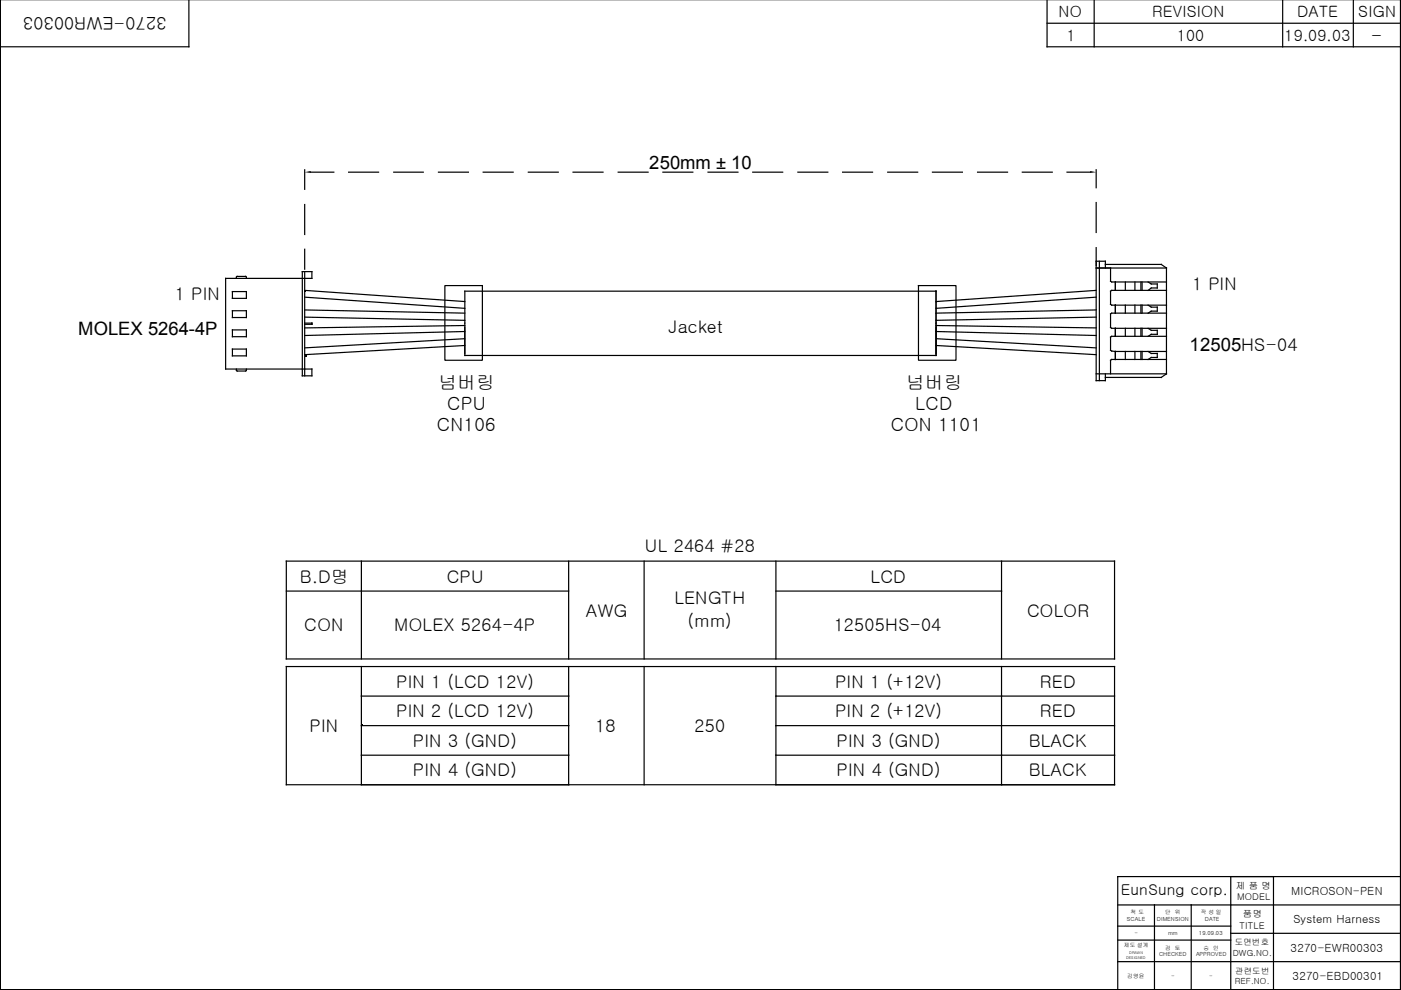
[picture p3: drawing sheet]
<svg xmlns="http://www.w3.org/2000/svg" width="297mm" height="210mm" viewBox="0 0 297 210" stroke-linecap="round" stroke-linejoin="round" font-family="sans-serif">
<g fill="none" stroke="#000" stroke-width=".25">
<path d="M.1 -.1v209.9h296.8v-209.9M40 -.1v10h-39.9M222 -.1v10h74.9M232 -.1v10M271.9 -.1v10M286.9 -.1v10M222 4.9h74.9M64.6 36v4.1M65.9 36.5h4.9M73.9 36.5h6.4M83.5 36.5h6.2M93 36.5h6.3"/>
<path d="M102.4 36.5h6.4M112 36.5h6.4M121.5 36.5h6.3M131.1 36.5h6.3M140.5 36.5h6.4M150.1 36.5h6.4M159.6 36.5h6.3M169.2 36.5h6.3M178.6 36.5h6.4M188.2 36.5h6.4M197.7 36.5h6.3M207.3 36.5h6.3"/>
<path d="M216.7 36.5h6.4M226.2 36.5h4.9M232.4 36v3.8M47.8 59h18.3v-1.4h-2v22.1h2v-1.5h-18.3zM50.1 59l.2-.4h1.8l.1 .4M64.6 43.4v6.3M64.6 52.8v4.3M64.6 57.6v22.1M232.4 42.9v6.4M232.4 52.5v28.2h2v-1.4M232.4 56.8h14.9M232.4 55.4h2v1.4"/>
<path d="M233.1 55.4v25.3M234.4 56.1h11.8l1.1 .7M235.5 56.8v2.8l.2 .2h11.6M236.5 59.8v1.8M238.6 59.8v1.8M240.6 59.8v1.8M241.9 59.8v1.8M242.1 59.8v1.8M243.4 59.8l.7 .4h1.3v.9h-1.3l-.7 .5M247.3 56.8v22.5M49.3 61.8h2.9v1.5h-2.9zM49.3 65.9h2.9v1.4h-2.9z"/>
<path d="M49.3 69.9h2.9v1.5h-2.9zM49.3 74h2.9v1.5h-2.9zM50.1 78.2l.2 .5h1.8l.1-.5M64.6 68.5h1.5v.3h-1.5M64.6 65.7l34 .7M64.6 67.2l34 .7M64.6 61.6l34 2.3M64.6 63l34 2.4M94.3 60.6h8v15.8h-8zM98.6 61.7h99.9v13.7h-99.9zM98.6 69l-34 .5M98.6 71.8l-34 2"/>
<path d="M98.6 73.3l-34 1.9M98.6 70.3l-34 .8M194.7 60.6h8v15.8h-8zM198.5 69l33.9 .5M198.5 71.8l33.9 2M198.5 73.3l33.9 1.9M198.5 70.3l33.9 .8M232.4 79.3h14.9M232.4 65.7l-33.9 .7M232.4 67.2l-33.9 .7M232.4 61.6l-33.9 2.3M232.4 63l-33.9 2.4"/>
<path d="M236.5 64.7v1.7M236.5 69.6v1.7M236.5 74.5v1.7M236.5 74.5h10.8M238.6 64.7v1.7M238.6 69.6v1.7M238.6 74.5v1.7M240.6 64.7v1.7M240.6 69.6v1.7M240.6 74.5v1.7M241.9 64.7v1.7M241.9 69.6v1.7"/>
<path d="M241.9 74.5v1.7M242.1 64.7v1.7M242.1 69.6v1.7M242.1 74.5v1.7M243.4 64.7l.7 .4h1.3v.9h-1.3l-.7 .4M243.4 69.6l.7 .4h1.3v.9h-1.3l-.7 .4M243.4 74.5l.7 .4h1.3v.9h-1.3l-.7 .4M247.3 79.3l-1.1 .7h-11.8M247.3 61.6h-11.6l-.2 .1v2.8l.2 .2h11.6M247.3 66.4h-11.6l-.2 .2v2.8l.2 .2h11.6M247.3 71.3h-11.6l-.2 .2v2.8l1 .2M247.3 76.2h-11.6l-.2 .2v2.9"/>
<path d="M60.7 119h175.6v20.7h-175.6zM76.6 119v20.7M120.6 119v20.7M136.6 119v20.7M164.5 119v20.7M212.3 119v20.7M60.7 125.3h59.9M164.5 125.3h47.8M60.7 141.3h175.6v25.1h-175.6zM76.6 153.9h44M76.6 141.3v25.1M76.6 147.6h44"/>
<path d="M120.6 141.3v25.1M136.6 141.3v25.1M164.5 153.9h71.8M164.5 141.3v25.1M164.5 147.6h71.8M212.3 141.3v25.1M76.6 160.1h44M164.5 160.1h71.8M237 196.4h23.9M237 199.3h23.9M237 191.9h59.9M244.8 191.9v17.9"/>
<path d="M252.6 191.9v17.9M260.9 185.9v23.9M260.9 197.9h36M270 185.9v23.9M296.9 185.9h-59.9v23.9M237 203.9h59.9"/>
</g>
<g fill="#000">
<path d="M64.6 36.5l1.3-.2v.4zM231.1 36.3l1.3 .2-1.3 .2z"/>
<path d="M64.5 61.7h.3v.2h-.3z" fill-rule="evenodd"/>
<path d="M64.7 75.4h.2v.2h-.2z" fill-rule="evenodd"/>
<path d="M64.7 75.4h.2v.2h-.2z" fill-rule="evenodd"/>
<path d="M76.5 153.7h.3v.2h-.3z" fill-rule="evenodd"/>
<path d="M76.5 153.7h.3v.2h-.3z" fill-rule="evenodd"/>
</g>
<g font-size="3.9">
<text x="137.7" y="35.9">250mm ± 10</text>
<text x="16.6" y="71">MOLEX 5264-4P</text>
<text x="252.2" y="74.4">12505HS-04</text>
<text x="93" y="82.6">넘버링</text>
<text x="192.2" y="82.6">넘버링</text>
<text x="94.8" y="87">CPU</text>
<text x="194.1" y="87">LCD</text>
<text x="92.6" y="91.4">CN106</text>
<text x="188.9" y="91.4">CON 1101</text>
</g>
<g font-size="3.7">
<text x="35.3" y="3.6" transform="rotate(-180 35.3 3.6)">3270-EWR00303</text>
<text x="290.7" y="8.8">-</text>
<text x="37.1" y="63.5">1 PIN</text>
<text x="252.7" y="61.5">1 PIN</text>
<text x="141.7" y="70.5">Jacket</text>
<text x="136.7" y="117.1">UL 2464 #28</text>
<text x="63.6" y="123.5">B.D명</text>
<text x="94.7" y="123.5">CPU</text>
<text x="184.6" y="123.5">LCD</text>
<text x="124.2" y="130.7">AWG</text>
<text x="143" y="128">LENGTH</text>
<text x="217.8" y="130.7">COLOR</text>
<text x="64.5" y="133.9">CON</text>
<text x="83.6" y="133.9">MOLEX 5264-4P</text>
<text x="145.8" y="133">(mm)</text>
<text x="176.8" y="133.9">12505HS-04</text>
<text x="84" y="145.8">PIN 1 (LCD 12V)</text>
<text x="177" y="145.8">PIN 1 (+12V)</text>
<text x="220.5" y="145.8">RED</text>
<text x="65.6" y="155.2">PIN</text>
<text x="84" y="152.1">PIN 2 (LCD 12V)</text>
<text x="126.2" y="155.2">18</text>
<text x="147.2" y="155.2">250</text>
<text x="177" y="152.1">PIN 2 (+12V)</text>
<text x="220.5" y="152.1">RED</text>
<text x="87.5" y="158.3">PIN 3 (GND)</text>
<text x="177.4" y="158.3">PIN 3 (GND)</text>
<text x="218.1" y="158.3">BLACK</text>
<text x="87.5" y="164.6">PIN 4 (GND)</text>
<text x="177.4" y="164.6">PIN 4 (GND)</text>
<text x="218.1" y="164.6">BLACK</text>
</g>
<g font-size="3.3">
<text x="224.5" y="3.7">NO</text>
<text x="244.3" y="3.7">REVISION</text>
<text x="275" y="3.7">DATE</text>
<text x="288" y="3.7">SIGN</text>
<text x="226.1" y="8.7">1</text>
<text x="249.5" y="8.7">100</text>
<text x="272.3" y="8.7">19.09.03</text>
</g>
<text font-size="3.2" x="237.7" y="189.8">EunSung corp.</text>
<g font-size="2.4">
<text x="273.7" y="189.8">MICROSON-PEN</text>
<text x="274.2" y="195.6">System Harness</text>
<text x="273.6" y="201.8">3270-EWR00303</text>
<text x="274.1" y="207.7">3270-EBD00301</text>
</g>
<g font-size="2">
<text x="262" y="188.4">제 품 명</text>
<text x="262.3" y="190.9">MODEL</text>
<text x="262.8" y="196.9">TITLE</text>
<text x="263.5" y="194.4">품명</text>
</g>
<g font-size="1.8">
<text x="261.4" y="202.7">DWG.NO.</text>
<text x="261.8" y="200.4">도면번호</text>
<text x="261.8" y="208.6">REF.NO.</text>
<text x="261.9" y="206.4">관련도번</text>
</g>
<g font-size="1.2">
<text x="238.9" y="195.3">SCALE</text>
<text x="239.7" y="193.8">척 도</text>
<text x="245.3" y="195.3">DIMENSION</text>
<text x="247.1" y="193.8">단</text>
<text x="249.1" y="193.8">위</text>
<text x="254.6" y="193.8">작 성 일</text>
<text x="255.4" y="195.3">DATE</text>
<text x="238.3" y="200.8">제도 설계</text>
<text x="240.5" y="198.3">-</text>
<text x="245.8" y="202.8">CHECKED</text>
<text x="247.1" y="201.4">검</text>
<text x="247.6" y="198.3">mm</text>
<text x="249.1" y="201.4">토</text>
<text x="253.6" y="202.8">APPROVED</text>
<text x="254.2" y="198.3">19.09.03</text>
<text x="255.2" y="201.4">승</text>
<text x="257.2" y="201.4">인</text>
<text x="239" y="207.3">김영윤</text>
<text x="248.3" y="207.3">-</text>
<text x="256.4" y="207.3">-</text>
</g>
<g font-size=".8">
<text x="238.8" y="203.4">DESIGNED</text>
<text x="239.4" y="202.2">DRAWN</text>
</g>
</svg>
